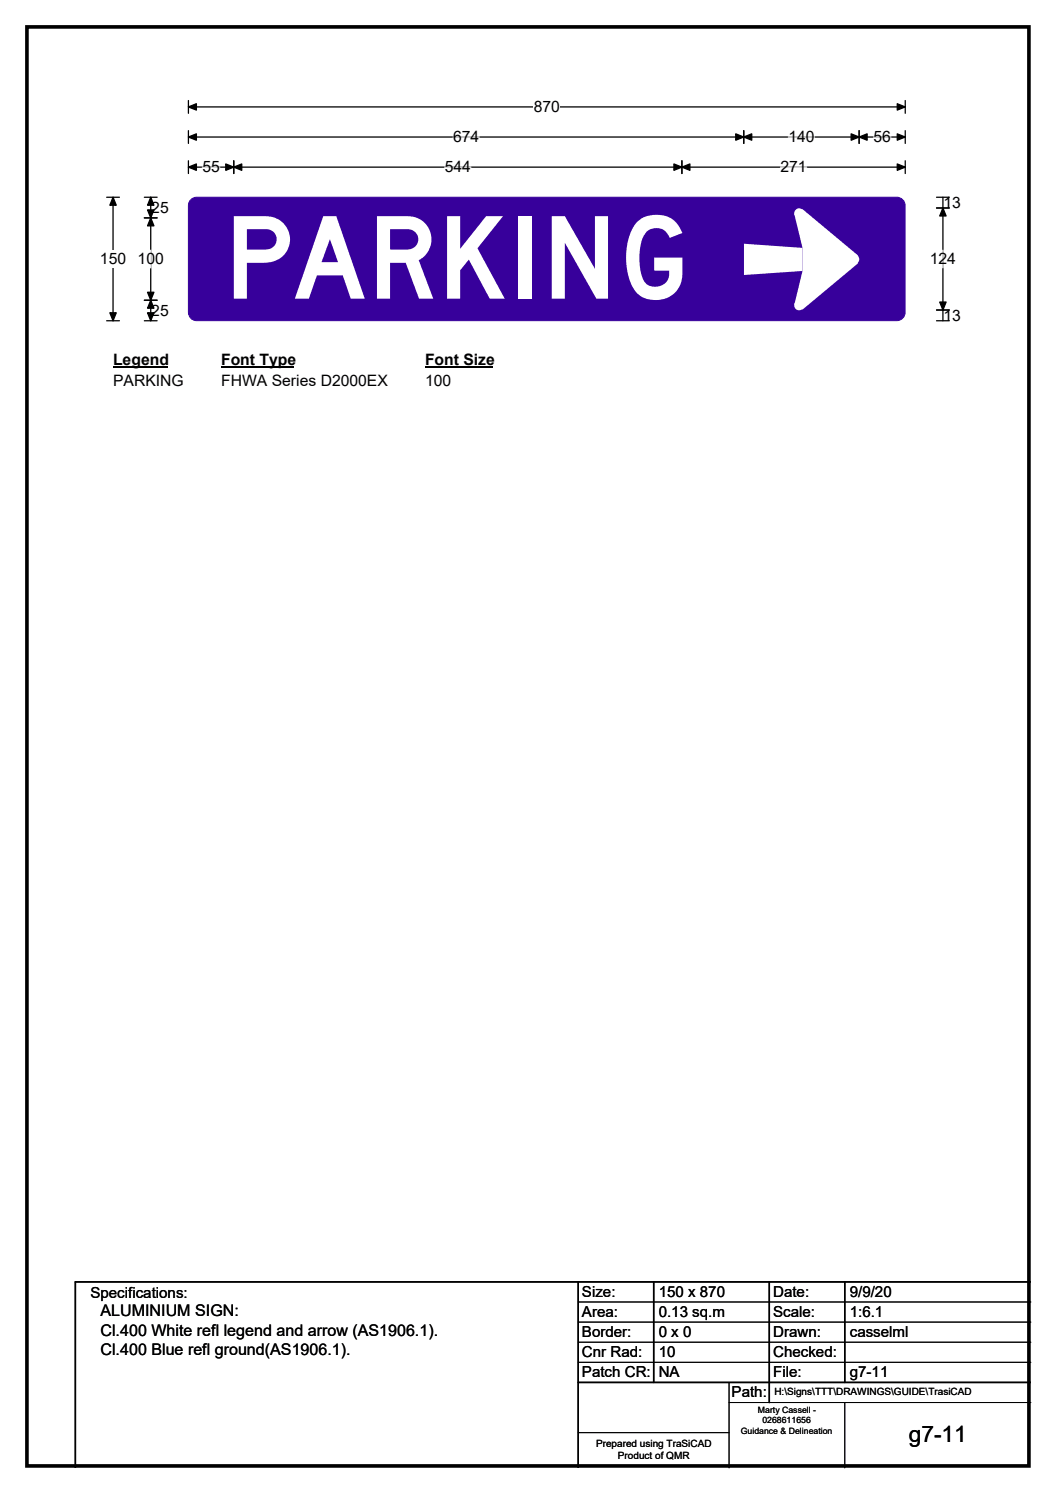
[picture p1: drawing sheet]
<svg xmlns="http://www.w3.org/2000/svg" width="210mm" height="297mm" viewBox="0 0 210 297" stroke-linecap="round" stroke-linejoin="round" font-family="sans-serif">
<path d="M5.4 5.4h199.2v286.3h-199.2z" fill="none" stroke="#000" stroke-width=".72"/>
<path d="M37.5 21.3h142.5M37.5 20v2.5M180 20v2.5" fill="none" stroke="#000" stroke-width=".25"/>
<path d="M37.5 21.3l1.6-.7v1.3zM178.4 20.6l1.6 .7-1.6 .6z" fill="#000" stroke="#000" stroke-width=".25"/>
<path d="M106.1 19.5h5.2v3.5h-5.2z" fill="#fff"/>
<g fill="none" stroke="#000" stroke-width=".25">
<path d="M21.2 39.2h2.5M22.5 39.2v24.6M37.5 27.3h142.5M37.5 26v2.5M37.5 32v2.5M37.5 33.3h142.5M46.5 32v2.5M135.6 32v2.5M147.9 26v2.5M170.8 26v2.5M180 32v2.5M180 26v2.5"/>
<path d="M21.2 63.8h2.5"/>
</g>
<g fill="#000" stroke="#000" stroke-width=".25">
<path d="M22.5 39.2l.6 1.6h-1.3zM37.5 27.3l1.6-.7v1.3zM37.5 33.3l1.6-.7v1.3zM46.5 33.3l1.6-.7v1.3zM44.9 32.6l1.6 .7-1.6 .6zM134 32.6l1.6 .7-1.6 .6zM135.6 33.3l1.6-.7v1.3zM147.9 27.3l1.6-.7v1.3zM146.3 26.6l1.6 .7-1.6 .6zM169.2 26.6l1.6 .7-1.6 .6zM170.8 27.3l1.6-.7v1.3zM178.4 26.6l1.6 .7-1.6 .6z"/>
<path d="M178.4 32.6l1.6 .7-1.6 .6zM21.8 62.2h1.3l-.6 1.6z"/>
</g>
<path d="M40.2 33.3h3.5M88.4 33.3h5.2M90.1 27.3h5.2M155.2 33.3h5.2M156.8 27.3h5.2M173.7 27.3h3.5" fill="none" stroke="#fff" stroke-width=".25"/>
<path d="M19.9 49.8h5.2v3.5h-5.2z" fill="#fff"/>
<path d="M28.7 39.2h2.5M30 39.2v24.6M186.2 39.2h2.6M187.5 39.2v24.6M28.7 43.3h2.5M28.7 59.7h2.5M186.2 41.4h2.6M28.7 63.8h2.5M186.2 63.8h2.6M186.2 61.7h2.6" fill="none" stroke="#000" stroke-width=".25"/>
<path d="M30 39.2l.6 1.6h-1.3zM30 43.3l.6 1.6h-1.3zM29.3 58.1h1.3l-.6 1.6zM29.3 41.8h1.3l-.6 1.5zM30 59.7l.6 1.6h-1.3zM187.5 41.4l.6 1.6h-1.2zM29.3 62.2h1.3l-.6 1.6zM186.9 60.1h1.2l-.6 1.6z" fill="#000" stroke="#000" stroke-width=".25"/>
<path d="M30 49.8v3.5M187.5 49.8v3.5" fill="none" stroke="#fff" stroke-width=".25"/>
<path d="M22.5 69.8h10.7v3.5h-10.7z" fill="#fff"/>
<path d="M22.5 73.1h10.7" fill="none" stroke="#000" stroke-width=".32"/>
<path d="M44 69.8h14.4v3.5h-14.4z" fill="#fff"/>
<path d="M44 73.1h14.4" fill="none" stroke="#000" stroke-width=".32"/>
<path d="M84.5 69.8h13.5v3.5h-13.5z" fill="#fff"/>
<path d="M84.5 73.1h13.5" fill="none" stroke="#000" stroke-width=".32"/>
<g fill="#fff">
<path d="M22.5 74h14v3.5h-14z"/>
<path d="M44 74h33v3.5h-33z"/>
<path d="M84.5 74h5.2v3.5h-5.2z"/>
</g>
<path d="M37.9 39.7l.8-.4 .4-.1h139.2a1.64 1.64 0 0 1 1.7 1.7v21.2a1.65 1.65 0 0 1-1.7 1.7h-139.2a1.64 1.64 0 0 1-1.6-1.7v-21.2v-.5z" fill-rule="evenodd" fill="#37009b" stroke="#37009b" stroke-width=".2"/>
<g fill="#fff">
<path d="M147.9 48.5l11.7 .8v4.6l-11.7 .8z"/>
<path d="M157.9 42.6l1.7-1 11 9.2v1.6l-11 9.2-1.7-1 1.7-6.7v-4.6z" fill-rule="evenodd"/>
<circle cx="158.9" cy="60.8" r=".97"/>
<circle cx="169.9" cy="51.6" r=".97"/>
<circle cx="158.9" cy="42.4" r=".97"/>
</g>
<path d="M115 255v37M130 255v20M153 255v24M168 255v20M205 255h-190v37M115 275h90" fill="none" stroke="#000" stroke-width=".3"/>
<path d="M115 259h90M115 263h90M115 267h90M115 271h90M145 279h60M145 275v17M168 279v13M115 285h30" fill="none" stroke="#000" stroke-width=".2"/>
<text font-size="22.8" fill="#fff" x="44.5" y="59.4">PARKING</text>
<text font-size="4.5" x="180.7" y="286.9">g7-11</text>
<g font-size="3.2">
<text x="20" y="261.9">ALUMINIUM SIGN:</text>
<text x="20" y="265.7">Cl.400 White refl legend and arrow (AS1906.1).</text>
<text x="20" y="269.6">Cl.400 Blue refl ground(AS1906.1).</text>
</g>
<g font-size="3.1">
<text x="106.1" y="22.3">870</text>
<text x="90.1" y="28.3">674</text>
<text x="156.8" y="28.3">140</text>
<text x="173.7" y="28.3">56</text>
<text x="40.2" y="34.3">55</text>
<text x="88.4" y="34.3">544</text>
<text x="155.2" y="34.3">271</text>
<text x="187.6" y="41.4">13</text>
<text x="30.1" y="42.3">25</text>
<text x="19.9" y="52.6">150</text>
<text x="27.4" y="52.6">100</text>
<text x="184.9" y="52.6">124</text>
<text x="30.1" y="62.8">25</text>
<text x="187.6" y="63.8">13</text>
<text x="22.5" y="72.6">Legend</text>
<text x="22.5" y="76.8">PARKING</text>
<text x="44" y="72.6">Font Type</text>
<text x="44" y="76.8">FHWA Series D2000EX</text>
<text x="84.5" y="72.6">Font Size</text>
<text x="84.5" y="76.8">100</text>
</g>
<g font-size="3">
<text x="115.7" y="258">Size:</text>
<text x="131" y="258">150 x 870</text>
<text x="153.7" y="258">Date:</text>
<text x="169" y="258">9/9/20</text>
<text x="18" y="258.2">Specifications:</text>
<text x="115.7" y="262">Area:</text>
<text x="131" y="262">0.13 sq.m</text>
<text x="153.7" y="262">Scale:</text>
<text x="169" y="262">1:6.1</text>
<text x="115.7" y="266">Border:</text>
<text x="115.7" y="270">Cnr Rad:</text>
<text x="131" y="266">0 x 0</text>
<text x="131" y="270">10</text>
<text x="153.7" y="266">Drawn:</text>
<text x="153.7" y="270">Checked:</text>
<text x="169" y="266">casselml</text>
<text x="115.7" y="274">Patch CR:</text>
<text x="131" y="274">NA</text>
<text x="153.7" y="274">File:</text>
<text x="169" y="274">g7-11</text>
<text x="145.5" y="278">Path:</text>
</g>
<g font-size="2">
<text x="154" y="277.6">H:\Signs\TTT\DRAWINGS\GUIDE\TrasiCAD</text>
<text x="118.5" y="287.8">Prepared using TraSiCAD</text>
<text x="122.9" y="290.2">Product of QMR</text>
</g>
<g font-size="1.7">
<text x="150.7" y="281.1">Marty Cassell -</text>
<text x="147.3" y="285.2">Guidance &amp; Delineation</text>
<text x="151.6" y="283.1">0268611656</text>
</g>
</svg>
